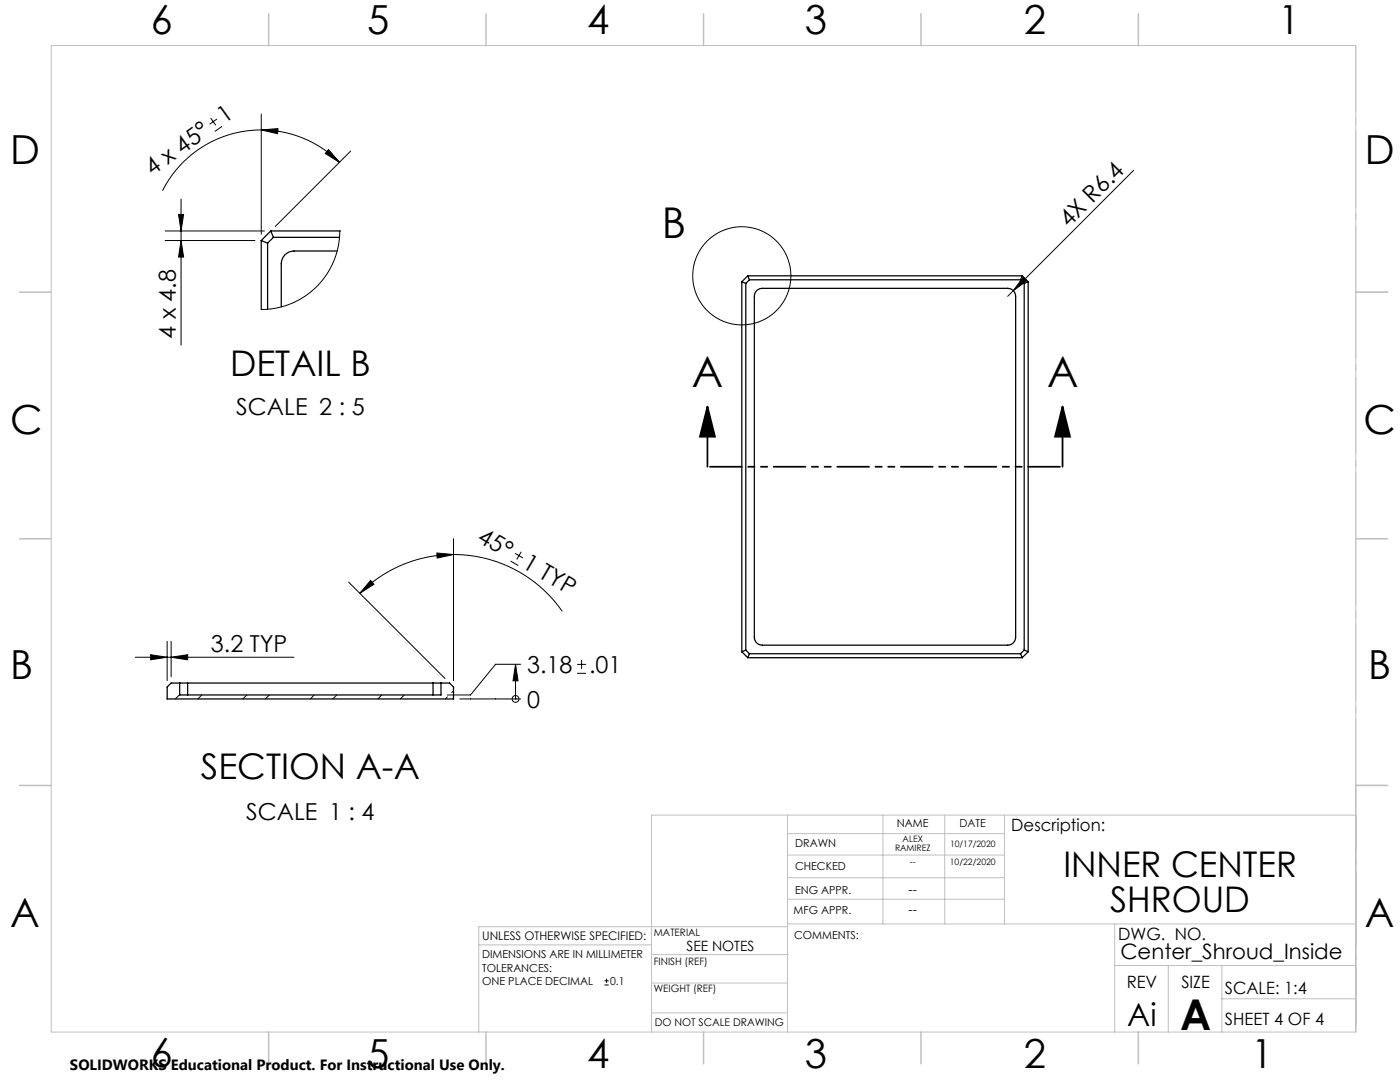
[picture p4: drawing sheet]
<svg xmlns="http://www.w3.org/2000/svg" width="279mm" height="216mm" viewBox="0 0 279 216" stroke-linecap="round" stroke-linejoin="round" font-family="sans-serif">
<g fill="none" stroke="#000" stroke-width=".2">
<path d="M36.1 39.7v29.2M42 23.6l1.1 1.4M43.3 23.8l-1.5 1M44.3 25.2l-1.4 1M52.1 22.8v23.9M52.1 25.9l3.4-.2-.1 1zM52.1 25.9a22.1 22.1 0 0 1 15.6 6.5M52.1 25.9a22.1 22.1 0 0 0-19.7 12.2M65.6 29.9l2.1 2.5-2.8-1.8zM70 30.1l-15.1 15.1M226.2 34l-25.1 25.1M33 46.1h19.8"/>
<path d="M33 48h17.9M35.6 42.8h1l-.5 3.3zM36.1 48l.5 3.3h-1zM67.8 46.1h.1M67.8 46.1l-.3 3-.9 3-1.4 2.7-2 2.4-2.3 1.9-2.7 1.4-3.1 1-3 .3M204.2 55.3l.7 .7-2.7 2zM69.6 116.1l19.2 19.3M74 115.8l.6 .8-2.8 1.8zM87.2 110.3l3.3 .3-3.3 .8zM90.5 110.6a26.4 26.4 0 0 0-18.7 7.8M90.5 110.6a26.4 26.4 0 0 1 21.7 11.4M90.5 107.5v28.3"/>
<path d="M101.9 112l1.5 .9M102.8 110.4l1.5 .9M104 110.1l-.9 1.5M27 131.1h31.7M30.1 130.6l3.3 .5-3.3 .6zM33.4 128v7.8M34.2 131.1l3.3-.5v1.1zM34.2 128v7M35.9 138.6l-.9 .9M40.3 138.7l-.8 .8M49.3 138.7l-.8 .8M53.7 138.7l-.7 .8"/>
<path d="M62.7 138.7l-.8 .8M67.2 138.7l-.8 .8M76.2 138.7l-.8 .8M80.7 138.7l-.8 .8M89.3 139.1l-.4 .4M90.5 137.8l-.3 .4M91.8 139.5h12.1M102.9 132.5v7M102.9 132.5l.5 3.4h-1zM102.9 139.5h.1M103.9 132.5h-5l-5 6.2h-4.6M115.2 134.4h1.8"/>
<path d="M115.2 132.6h1.8M116.1 131.7v1.8M120.6 196.5h.9M120.6 195.7h.9M121.1 195.3v.8"/>
<circle cx="148" cy="55" r="9.8"/>
<circle cx="102.9" cy="139.5" r=".68"/>
</g>
<path d="M141.2 81.1l1.5 6h-3zM141.2 81.1v12M212.1 81.1l1.5 6h-3zM212.1 81.1v12" fill="none" stroke="#000" stroke-width=".35"/>
<path d="M212.1 93.1h-70.9" fill="none" stroke="#000" stroke-width=".35" stroke-dasharray="6.3 1.3 1.3 1.3 1.3 1.3" stroke-dashoffset="-.5"/>
<path d="M270.6 9.1v49.2M270.6 58.3v49.2M270.6 107.5v49.2M270.6 156.7v49.2" fill="none" stroke="#c0c0c0" stroke-width=".2" stroke-dasharray="15.2 1.3 1.3 1.3" stroke-dashoffset="2.1"/>
<g fill="none" stroke="#c0c0c0" stroke-width=".2">
<path d="M10.2 9.1h260.4v196.8h-260.4zM270.6 58.3h6.3M270.6 156.7h6.3M157.2 162.6v43.3M157.2 175.1h43.3M157.2 170.6h43.3M157.2 166.3h43.3M157.2 179.4h43.3M176.2 162.6v21.8M188.5 162.6v21.8M200.5 162.6v21.8M95.5 188.5h34.5"/>
<path d="M130 196.2h27.2M130 190.5h27.3M157.2 184.4h113.4M157.2 184.9h-61.7v21M222.5 184.4v21.5M222.5 192.7h48.1M233.2 192.7v13.2M243.9 199.3h26.7M243.9 192.7v13.2M130 202.1h27.2M270.6 204.4v-41.8h-140.6v43.3"/>
</g>
<g fill="none" stroke="#c0c0c0" stroke-width=".3">
<path d="M53.6 2.7v6.4M97 2.7v6.4M140.4 2.7v6.4M183.8 2.7v6.4M227.2 2.7v6.4M3.9 58.3h6.3M270.6 58.3h6.3M3.9 107.5h6.3M270.6 107.5h6.3M3.9 156.7h6.3M270.6 156.7h6.3M53.6 205.9v6.4"/>
<path d="M97 205.9v6.4M140.4 205.9v6.4M183.8 205.9v6.4M227.2 205.9v6.4"/>
</g>
<g fill="#000">
<path d="M204.2 55.3l.7 .7-2.7 2zM102.9 132.5l.5 3.4h-1z"/>
<path d="M65.6 29.9l2.1 2.5-2.8-1.8zM52.1 25.9l3.4-.2-.1 1z"/>
<path d="M35.6 42.8h1l-.5 3.3zM36.1 48l.5 3.3h-1z"/>
<path d="M212.1 81.1l1.5 6h-3zM141.2 81.1l1.5 6h-3z"/>
<path d="M87.2 110.3l3.3 .3-3.3 .8zM74 115.8l.6 .8-2.8 1.8z"/>
<path d="M34.2 131.1l3.3-.5v1.1zM30.1 130.6l3.3 .5-3.3 .6z"/>
</g>
<g fill="none" stroke="#000" stroke-width=".25">
<path d="M52.1 48l1.3 .5M52.1 48v13.8M53.4 48.5v13.2M54 46.1l-1.9 1.9M54 46.1l.6 1.3M54 46.1h13.8M54.6 47.4l-1.2 1.1M54.6 47.4h13.2M67.3 50.1h-8.6a2.54 2.54 0 0 0-2.6 2.5v8.6M148 56.2l.8 .4M148 56.2v73.8M148.8 56.6v73.1"/>
<path d="M149.2 55l-1.2 1.2M149.2 55l.4 .8M149.2 55h54.8M149.6 55.8l-.8 .8M149.6 55.8h54.1M151 58l.5-.3 .6-.2h49a1.59 1.59 0 0 1 1.6 1.6v68a1.59 1.59 0 0 1-1.6 1.6h-49a1.59 1.59 0 0 1-1.6-1.6v-68l.2-.6zM203.7 55.8l.7 .8M204 55l-.3 .8M204 55l1.2 1.2M204.4 56.6v73.1M205.2 56.2l-.8 .4M205.2 56.2v73.8"/>
<path d="M35.9 136.3h1.5M35.9 136.3h-1.7l-.8 .8v2.4h57.1v-2.4l-.8-.8h-1.7M35.9 136.3v2.4h52.1v-2.4M37.4 136.3h49M37.4 136.3v2.4M86.4 136.3h1.6M86.4 136.3v2.4M148 130l1.2 1.2M148.8 129.7l.8 .7M148.8 129.7l-.8 .3M149.2 131.2h54.8M149.6 130.4h54.1"/>
<path d="M149.6 130.4l-.4 .8M203.7 130.4l.3 .8M204.4 129.7l-.7 .7M204.4 129.7l.8 .3M205.2 130l-1.2 1.2"/>
</g>
<g font-size="8.5">
<text x="132.1" y="47.6">B</text>
<text x="138.1" y="77.3">A</text>
<text x="209" y="77.3">A</text>
<text x="235.5" y="205.4">A</text>
</g>
<g font-size="8">
<text x="30.1" y="6.8">6</text>
<text x="73.3" y="6.9">5</text>
<text x="117.2" y="6.9">4</text>
<text x="160.6" y="6.9">3</text>
<text x="204.3" y="6.9">2</text>
<text x="255.1" y="6.9">1</text>
<text x="2.1" y="32.7">D</text>
<text x="272.4" y="32.7">D</text>
<text x="2.1" y="86.5">C</text>
<text x="272.1" y="86.5">C</text>
<text x="2.1" y="135.6">B</text>
<text x="273.1" y="135.6">B</text>
<text x="2.1" y="185.1">A</text>
<text x="272.4" y="185.1">A</text>
<text x="30.1" y="212.9">6</text>
<text x="73.3" y="213">5</text>
<text x="117.2" y="213">4</text>
<text x="160.6" y="213">3</text>
<text x="204.3" y="213">2</text>
<text x="249.7" y="213">1</text>
</g>
<g font-size="7.1">
<text x="45.9" y="75">DETAIL B</text>
<text x="40.1" y="155.4">SECTION A-A</text>
<text x="212.2" y="174.9">INNER CENTER</text>
<text x="221.6" y="182">SHROUD</text>
</g>
<text font-size="6.3" x="225" y="204.6">Ai</text>
<g font-size="4.7">
<text x="44.8" y="24.8" transform="rotate(-36 44.8 24.8)">1</text>
<text x="30.4" y="35.2" transform="rotate(-36 30.4 35.2)">4 x 45°</text>
<text x="213.3" y="45.5" transform="rotate(-45 213.3 45.5)">4X R6.4</text>
<text x="35.1" y="67.6" transform="rotate(-90 35.1 67.6)">4 x 4.8</text>
<text x="47.2" y="82.8">SCALE 2 : 5</text>
<text x="95.1" y="107.9" transform="rotate(30 95.1 107.9)">45°</text>
<text x="104" y="113.1" transform="rotate(30 104 113.1)">1 TYP</text>
<text x="42.1" y="130.1">3.2 TYP</text>
<text x="105.2" y="134.3">3.18</text>
<text x="117.6" y="134.3">.01</text>
<text x="105.2" y="141.2">0</text>
<text x="49.1" y="163.6">SCALE 1 : 4</text>
</g>
<text font-size="4.2" x="223.6" y="191.3">Center_Shroud_Inside</text>
<g font-size="3.4">
<text x="201.8" y="165.9">Description:</text>
<text x="223.2" y="187.6">DWG. NO.</text>
<text x="224.9" y="197.2">REV</text>
<text x="235.8" y="197.2">SIZE</text>
<text x="244.4" y="198.4">SCALE: 1:4</text>
<text x="244.4" y="204.6">SHEET 4 OF 4</text>
</g>
<text font-size="3" x="14" y="213.5">SOLIDWORKS Educational Product. For Instructional Use Only.</text>
<text font-size="2.8" x="137" y="189.7">SEE NOTES</text>
<g font-size="2.5">
<text x="181.3" y="178.3">--</text>
<text x="181.3" y="182.3">--</text>
</g>
<text font-size="2.4" x="96.2" y="187.5">UNLESS OTHERWISE SPECIFIED:</text>
<g font-size="2.2">
<text x="179" y="165.1">NAME</text>
<text x="191.5" y="165.1">DATE</text>
<text x="158.7" y="169">DRAWN</text>
<text x="158.7" y="173.5">CHECKED</text>
<text x="158.7" y="178.3">ENG APPR.</text>
<text x="158.4" y="182.4">MFG APPR.</text>
<text x="96.2" y="191.2">DIMENSIONS ARE IN MILLIMETER</text>
<text x="158.5" y="187.4">COMMENTS:</text>
<text x="96.2" y="193.9">TOLERANCES:</text>
<text x="96.2" y="196.5">ONE PLACE DECIMAL</text>
<text x="121.8" y="196.5">0.1</text>
</g>
<text font-size="2.1" x="130.7" y="204.6">DO NOT SCALE DRAWING</text>
<g font-size="2">
<text x="130.5" y="186.8">MATERIAL</text>
<text x="130.5" y="192.5">FINISH (REF)</text>
<text x="130.5" y="198">WEIGHT (REF)</text>
</g>
<g font-size="1.8">
<text x="180.1" y="168">ALEX</text>
<text x="178.6" y="169.7">RAMIREZ</text>
<text x="181.6" y="172.6">--</text>
<text x="189.6" y="172.6">10/22/2020</text>
<text x="189.6" y="169">10/17/2020</text>
</g>
</svg>
